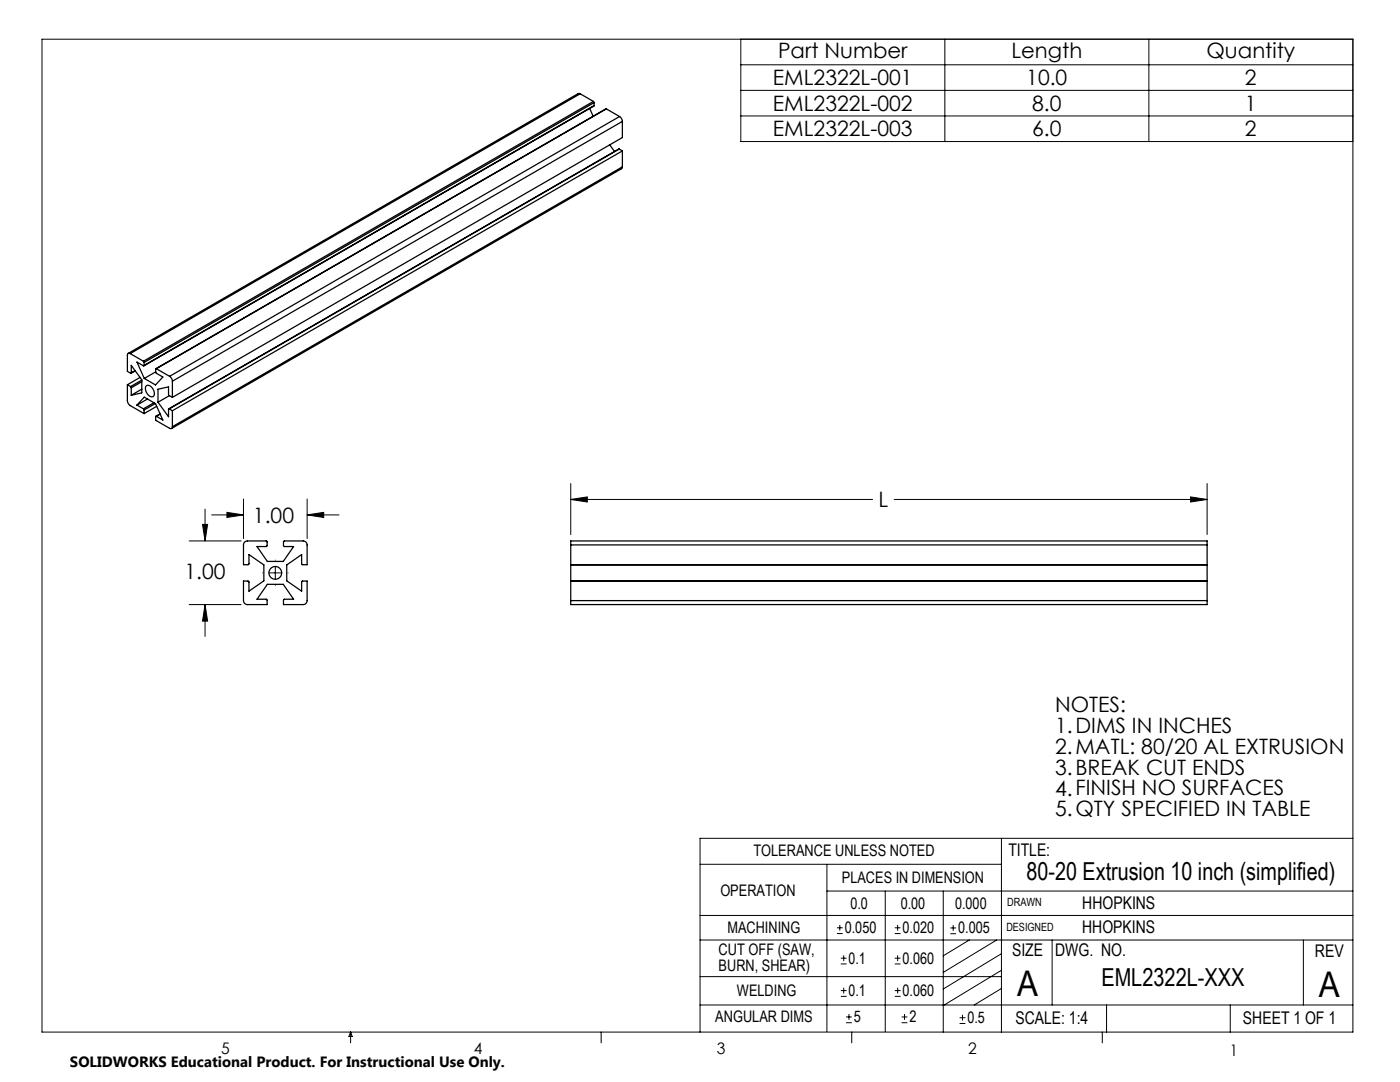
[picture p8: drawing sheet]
<svg xmlns="http://www.w3.org/2000/svg" width="279mm" height="216mm" viewBox="0 0 279 216" stroke-linecap="round" stroke-linejoin="round" font-family="sans-serif">
<g fill="none" stroke="#000" stroke-width=".2">
<path d="M8.4 7.8h261.6v198.1h-261.6zM147.8 7.8v20.4h122.2M147.8 12.9h122.2M147.8 18h122.2M188.6 7.8v20.4M229.3 7.8v20.4M147.8 23.1h122.2M48.6 99.6v7.9M61.3 99.6v7.9M113.9 96.5v10.2M113.9 99.7h60.2M113.9 99.7l3.3-.5v1z"/>
<path d="M178.4 99.7h62.5M237.6 99.2l3.3 .5-3.3 .5zM240.9 96.5v10.2M37.7 107.9h10.4M40.4 104.6h1l-.5 3.3zM40.9 101.6v6.3M42.2 102.7h6.4M45.3 102.2l3.3 .5-3.3 .6zM52.4 114.3h.1M53.7 114.3h2.5M54.9 111.8h.1M54.9 113v2.6"/>
<path d="M54.9 116.9h.1M57.5 114.3h.1M61.3 102.7h6.3M61.3 102.7l3.3-.5v1.1zM37.7 120.6h10.4M40.9 120.6v6.4M40.9 120.6l.5 3.3h-1zM139.7 172.5h60.2M165 177.8h105M165 172.5v33.3M176.7 177.8v28M188.2 177.8v28.1"/>
<path d="M199.9 167.3v38.6M270 167.3h-130.3v38.6M139.7 187.6h130.3M139.7 182.7h130.3M139.7 194.9h60.2M167 186.3h1.2M167 185.1h1.2M167.6 184.6v1.1M167.8 198.8h1.2M167.8 197.7h1.2M167.8 192.3h1.2M167.8 191.2h1.2"/>
<path d="M168.4 190.6v1.2M168.4 197.1v1.1M178.6 186.3h1.1M178.6 185.1h1.1M178.6 192.3h1.1M178.6 191.2h1.1M178.6 198.8h1.1M178.6 197.7h1.1M179.1 184.6v1.1M179.1 190.6v1.2M179.2 197.1v1.1M189.7 186.3h1.1"/>
<path d="M189.7 185.2h1.1M190.2 184.6v1.1M193.4 187.6l-5.2 3.1M198.9 187.6l-10.7 6.4M199.9 197.2l-5.5 3.3M199.9 193.6l-11.7 7.1M199.9 190.3l-11.7 7M210 187.6v12.9M260.1 187.6v12.9M70 205.9v2.2M70 205.9l.3 .9h-.7zM120 205.9v2.2"/>
<path d="M139.7 200.5h130.3M168.9 204.1h1.1M168.9 202.9h1.1M169.4 202.3v1.2M170 205.9v2.2M179.9 204.1h1.2M179.9 202.9h1.2M180.5 202.3v1.2M191.5 204.2h1.2M191.5 203.1h1.2M192.1 202.5v1.1M220 205.9v2.2"/>
<path d="M220.8 200.5v5.4M245.5 200.5v5.4"/>
</g>
<path d="M40.4 104.6h1l-.5 3.3zM40.9 120.6l.5 3.3h-1zM45.3 102.2l3.3 .5-3.3 .6zM61.3 102.7l3.3-.5v1.1zM113.9 99.7l3.3-.5v1zM237.6 99.2l3.3 .5-3.3 .5z" fill="#000"/>
<g fill="none" stroke="#000" stroke-width=".25">
<path d="M115.8 18.7h-.4l-89.8 51.8M115.8 18.7l2.6 1.5M115.8 18.7l-89.8 51.9M117.7 21.6l.7 1.6M118.4 20.2l.2 .3M118.4 20.2l-89.8 51.9M118.6 21.1l-89.9 51.9M118.6 20.5l-89.8 51.8M118.6 20.5v.6M118.6 21.1l-89.8 51.8M121 21.7l-89.9 51.9M121 21.7l-89.8 51.9"/>
<path d="M121 21.7l2.6 1.6M121.7 28.9l.9 1.3M123.6 29.7l-89.9 51.9M123.6 29.7l-89.8 51.9M123.6 29.7l.6 .4M123.6 23.3l.4 .4 .2 .5M123.6 23.3l-89.8 51.8M124.2 33.3l-.2 .4-89.8 51.8M124.2 24.2l-89.8 51.9M124.2 24.2v3.2l-89.8 51.9M124.2 30.1v3.2M124.2 30.1l-89.8 51.9"/>
<path d="M124.2 33.3l-89.8 51.8M25.4 76.8v3.2l.2 .5 .4 .4 2.8 1.6M25.4 76.8l.7 .3M26 70.6a.34 .34 0 0 0-.4-.1 .34 .34 0 0 0-.2 .4v3.2l.7 .4 .1-.1M26 70.6l2.6 1.5M26.1 77.1l.1 .3M26.2 74.4v-1.5l2.1 2.9v2.6l-2.1 .5M26.2 77.4v1.5M27 74l-.8 .4M27 74l-.8 .5M27.9 75.3l-2.5 1.5M28.3 77.7l-2.1 1.2"/>
<path d="M28.3 76.2l-2.1 1.2M28.3 75.8l-2.2 1.3M28.6 72.1l.2 .2M28.8 72.9l-.2 .1-1.3-.8 1.5 3.3M28.8 72.3v.6M29.2 77a1.39 1.39 0 0 1 1.6 1.6 .62 .62 0 0 1-.5 .6 .62 .62 0 0 1-.7-.4l-.4-.5-.2-.6zM29.4 79.6l-2.1 1.2M31.1 74.2l-2.3 1.3M31.2 73.6l-.1 .1v.7l1.4 .8-1.5 1.6-2.2-1.3M31.2 73.6l2.6 1.5M33.8 78.9l-2.3 1.4M33.8 75.1l.4 .4 .2 .6"/>
<path d="M34.4 79.3l-.7-.5-.1-1.6-2.1 .5v2.6M34.4 76.1v3.2M27.3 80.8l1.3 .8M27.3 80.8l1.5-1.6 2.2 1.3 1.5 3.3-1.3-.7M28.6 81.6l.2 .2M28.8 81.8v.7M30.7 80.4l-2.1 1.2M31 80.5l-2.2 1.3M31.2 83.1h-.1v.8l2.7 1.6a.34 .34 0 0 0 .4 0 .34 .34 0 0 0 .2-.4M31.3 81.1l-2.5 1.4M31.5 80.3l2.1 2.9v-1.6h.2M31.9 82.6l-.8 .5"/>
<path d="M32 82.6l-.8 .5M33.8 81.6l.6 .4M34.4 82v3.1M48.8 108.2l.6-.3 3.8 .1 .1 .1-.1 .9-1.9 .1 2.1 2.9h3.1l2.1-2.9-1.9-.1-.1-1 3.9-.1a.79 .79 0 0 1 .8 .8v4l-1.1-.1v-1.9l-3 2v3.2l3 2.1v-2l1.1-.1v3.9a.79 .79 0 0 1-.8 .8h-3.9v-.9l.1-.1h1.9l-2.1-3h-3.1l-2.1 3h1.9l.1 .1v.9h-3.9a.79 .79 0 0 1-.8-.8v-3.9l1.1 .1v2l3-2.1v-3.2l-3-2v1.9l-1.1 .1v-4zM113.9 108.7v-.8h127v.8M113.9 119.8v.8h127v-.8M113.9 115.9h127M113.9 112.7h127M113.9 108.7h127M113.9 108.7v11.1M113.9 119.8h127M240.9 108.7v11.1"/>
<circle cx="54.9" cy="114.3" r="1.28"/>
</g>
<g font-size="7.1">
<text x="203" y="198.7">A</text>
<text x="263.2" y="198.9">A</text>
</g>
<g font-size="4.9">
<text x="204.9" y="175.7">80-20 Extrusion 10 inch (simplified)</text>
<text x="219.8" y="196.7">EML2322L-XXX</text>
</g>
<g font-size="4.2">
<text x="155.3" y="11.5">Part Number</text>
<text x="201.9" y="11.5">Length</text>
<text x="240.8" y="11.5">Quantity</text>
<text x="154.3" y="17">EML2322L-001</text>
<text x="204.8" y="17">10.0</text>
<text x="248.5" y="17">2</text>
<text x="154.3" y="22.1">EML2322L-002</text>
<text x="206" y="22.1">8.0</text>
<text x="248.5" y="22.1">1</text>
<text x="154.3" y="27.2">EML2322L-003</text>
<text x="206" y="27.2">6.0</text>
<text x="248.5" y="27.2">2</text>
<text x="175.3" y="101.3">L</text>
<text x="50.5" y="104.3">1.00</text>
<text x="36.8" y="115.5">1.00</text>
<text x="210.6" y="142">NOTES:</text>
<text x="210.6" y="146.2">1.DIMS IN INCHES</text>
<text x="210.6" y="150.4">2.MATL: 80/20 AL EXTRUSION</text>
<text x="210.6" y="154.6">3.BREAK CUT ENDS</text>
<text x="210.6" y="158.7">4.FINISH NO SURFACES</text>
<text x="210.6" y="162.9">5.QTY SPECIFIED IN TABLE</text>
</g>
<g font-size="3.5">
<text x="201.2" y="170.7">TITLE:</text>
<text x="216" y="181.4">HHOPKINS</text>
<text x="202" y="190.8">SIZE</text>
<text x="210.6" y="190.8">DWG. NO.</text>
<text x="216" y="186.2">HHOPKINS</text>
<text x="262.4" y="190.9">REV</text>
<text x="202.7" y="204.4">SCALE: 1:4</text>
<text x="248.1" y="204.4">SHEET 1 OF 1</text>
</g>
<g font-size="3.2">
<text x="150.4" y="170.8">TOLERANCE UNLESS NOTED</text>
<text x="143.8" y="178.9">OPERATION</text>
<text x="168" y="176.2">PLACES IN DIMENSION</text>
<text x="169.7" y="181.4">0.0</text>
<text x="179.8" y="181.4">0.00</text>
<text x="190.6" y="181.4">0.000</text>
<text x="143.4" y="190.5">CUT OFF (SAW,</text>
<text x="145.2" y="186.2">MACHINING</text>
<text x="168.6" y="186.2">0.050</text>
<text x="180.1" y="186.2">0.020</text>
<text x="191.2" y="186.2">0.005</text>
<text x="143.4" y="193.7">BURN, SHEAR)</text>
<text x="169.4" y="192.3">0.1</text>
<text x="180.1" y="192.3">0.060</text>
<text x="147.1" y="198.7">WELDING</text>
<text x="169.4" y="198.7">0.1</text>
<text x="180.1" y="198.7">0.060</text>
<text x="142.8" y="204">ANGULAR DIMS</text>
<text x="170.4" y="204">5</text>
<text x="181.5" y="204">2</text>
<text x="193.1" y="204.2">0.5</text>
<text x="44.2" y="210.4">5</text>
<text x="94.6" y="210.3">4</text>
<text x="143.1" y="210.4">3</text>
<text x="193.2" y="210.3">2</text>
<text x="245.4" y="210.6">1</text>
</g>
<text font-size="3" x="14" y="212.9">SOLIDWORKS Educational Product. For Instructional Use Only.</text>
<g font-size="2.3">
<text x="200.8" y="185.7">DESIGNED</text>
<text x="201" y="180.9">DRAWN</text>
</g>
</svg>
